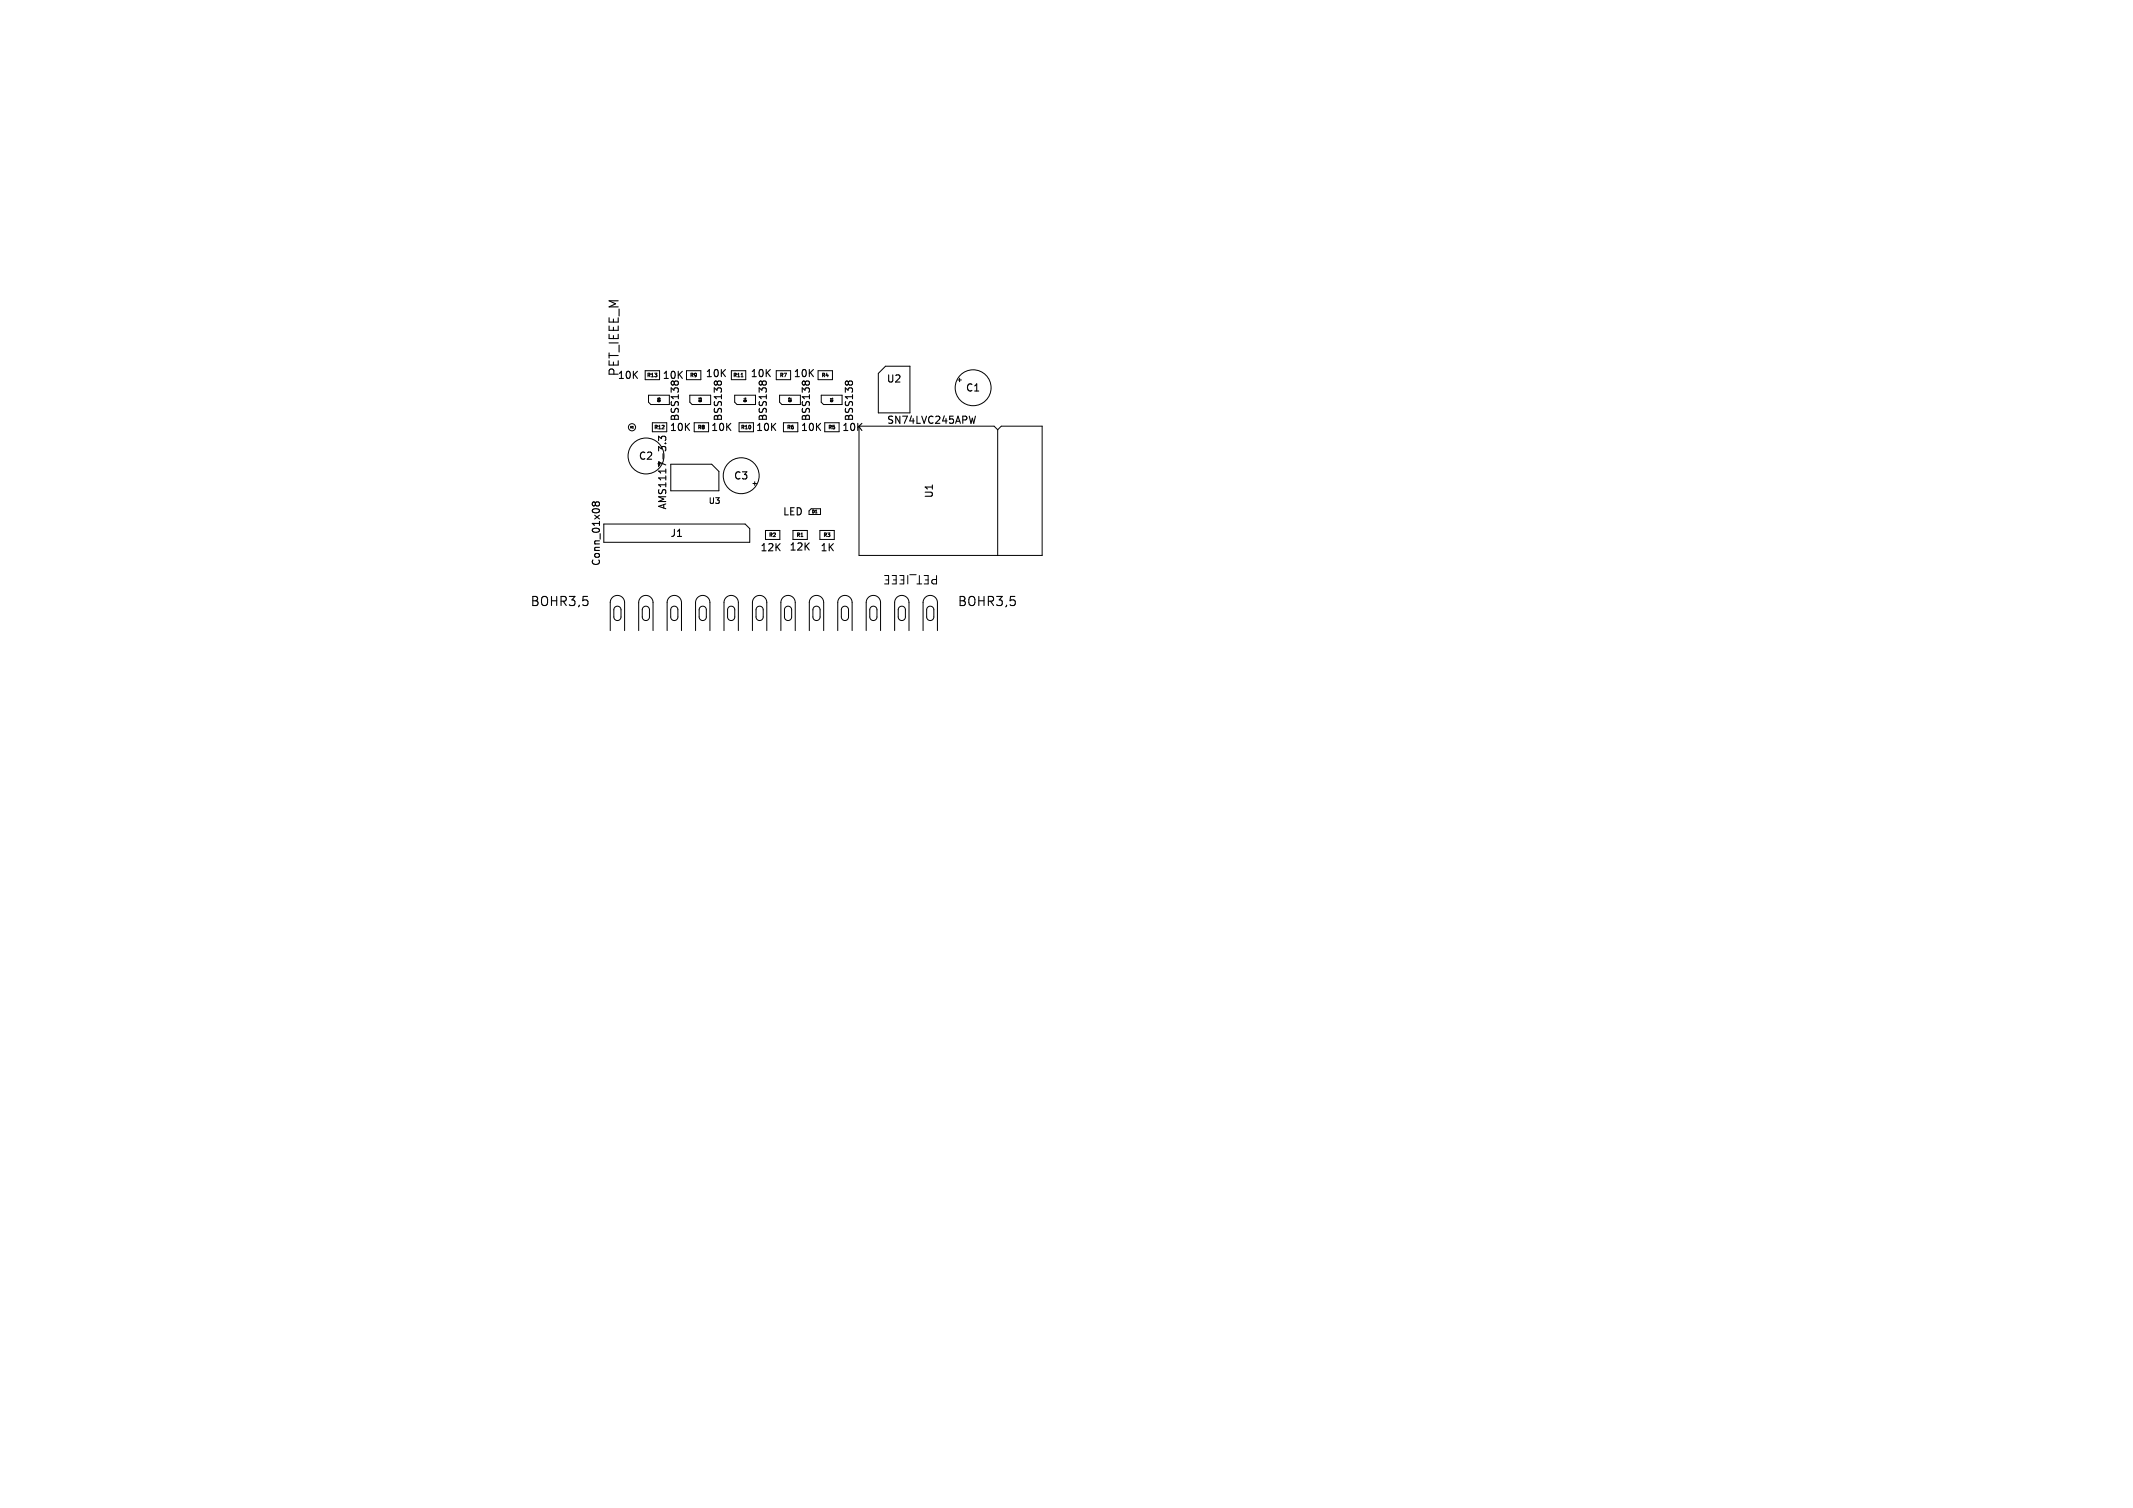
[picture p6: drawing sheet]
<svg xmlns="http://www.w3.org/2000/svg" width="297mm" height="210mm" viewBox="0 0 297 210" stroke-linecap="round" stroke-linejoin="round" font-family="sans-serif">
<g fill="none" stroke="#000" stroke-width=".15">
<path d="M99.5 53.2v.1M99.8 53.2l.1 .1v-.1M100.4 53.2l.1 .1M105.8 53.2l-.1 .1M106.1 53.2v.1l.1-.1M106.7 53.2v.1M111.8 53.2l-.1 .1M112.1 53.2v.1l.1-.1M112.7 53.2v.1M117.7 53.3l.2-.2 .2 .2 .1-.2h.3l.2 .2M135.8 58l-.2 1-.2-.8M82.9 70.1l-.2-.2-.2 .2v.2l.2 .2 .2-.2"/>
<path d="M82.9 70.1l.2-.2h.3l.1 .2-.1 .3-.1 .1-.3-.1-.1-.1M82.9 70.1v.2M91.7 61.4v-.7l.4 .4 .1-.3h.4l.1 .1-.1 .5M92.6 61.7h.1"/>
</g>
<g fill="none" stroke="#000" stroke-width=".14">
<path d="M90.3 55h2.9v1.3h-2.6l-.3-.3zM91.8 51.6h-2v1.3h2M92.8 58.9h-2v1.2h2M95.6 51.6h2v1.3h-2zM96.1 55h2.9v1.3h-2.6l-.3-.3zM98.7 58.9h-2v1.2h2M101.8 51.6h2v1.3h-2zM102.3 55h2.9v1.3h-2.6l-.3-.3zM103.2 52.5h.3M104.9 58.9h-2v1.2h2M108.5 55h3v1.3h-2.6l-.4-.3zM110.1 51.6h-2v1.3h2"/>
<path d="M111.1 58.9h-2v1.2h2M113.9 51.6h2v1.3h-2zM114.4 55h2.8v1.3h-2.5l-.3-.3zM116.8 58.9h-2v1.2h2M119.6 59.3h18.8l.5 .6 .5-.6h5.7v18.1h-25.5zM122.3 52l1-1h3.4v6.5h-4.4zM133.4 52.9h.5M133.6 52.7v.5M138.9 59.9v17.5M84.1 73h19.7l.6 .6v1.9h-20.3zM93.4 64.7h5.7l1 1v2.6h-6.7zM104.8 67.3h.5"/>
<path d="M105.1 67.1v.5M106.6 73.9h2v1.2h-2zM110.4 73.9h2v1.2h-2zM112.9 70.9h1.3v.8h-1.5v-.6zM114.2 73.9h2v1.2h-2zM85 87.8v-3.9a1 1 0 0 1 1-1 1 1 0 0 1 1 1v3.9M85.6 84.6a.5 .5 0 0 1 .6-.1 .5 .5 0 0 1 .3 .4v1a.5 .5 0 0 1-.5 .5 .5 .5 0 0 1-.5-.5v-1zM88.9 87.8v-3.9a1 1 0 0 1 1-1 1 1 0 0 1 1 1v3.9M89.6 84.6a.5 .5 0 0 1 .5-.1 .5 .5 0 0 1 .3 .4v1a.5 .5 0 0 1-.5 .5 .5 .5 0 0 1-.5-.5v-1zM92.9 87.8v-3.9a1 1 0 0 1 1-1 1 1 0 0 1 1 1v3.9M93.5 84.6a.5 .5 0 0 1 .6-.1 .5 .5 0 0 1 .3 .4v1a.5 .5 0 0 1-.5 .5 .5 .5 0 0 1-.5-.5v-1zM96.8 87.8v-3.9a1 1 0 0 1 1-1 1 1 0 0 1 1 1v3.9"/>
<path d="M97.5 84.6a.5 .5 0 0 1 .5-.1 .5 .5 0 0 1 .4 .4v1a.5 .5 0 0 1-.5 .5 .5 .5 0 0 1-.5-.5v-1zM100.8 87.8v-3.9a1 1 0 0 1 1-1 1 1 0 0 1 1 1v3.9M101.5 84.6a.5 .5 0 0 1 .5-.1 .5 .5 0 0 1 .3 .4v1a.5 .5 0 0 1-.5 .5 .5 .5 0 0 1-.5-.5v-1zM104.8 87.8v-3.9a1 1 0 0 1 1-1 1 1 0 0 1 1 1v3.9M105.4 84.6a.5 .5 0 0 1 .6-.1 .5 .5 0 0 1 .3 .4v1a.5 .5 0 0 1-.5 .5 .5 .5 0 0 1-.5-.5v-1zM108.7 87.8v-3.9a1 1 0 0 1 1-1 1 1 0 0 1 1 1v3.9M109.4 84.6a.5 .5 0 0 1 .5-.1 .5 .5 0 0 1 .3 .4v1a.5 .5 0 0 1-.5 .5 .5 .5 0 0 1-.5-.5v-1zM112.7 87.8v-3.9a1 1 0 0 1 1-1 1 1 0 0 1 1 1v3.9M113.3 84.6a.5 .5 0 0 1 .6-.1 .5 .5 0 0 1 .3 .4v1a.5 .5 0 0 1-.5 .5 .5 .5 0 0 1-.5-.5v-1zM116.7 87.8v-3.9a1 1 0 0 1 1-1 1 1 0 0 1 1 1v3.9M117.3 84.6a.5 .5 0 0 1 .5-.1 .5 .5 0 0 1 .3 .4v1a.5 .5 0 0 1-.5 .5 .5 .5 0 0 1-.5-.5l.1-1zM120.6 87.8v-3.9a1 1 0 0 1 1-1 1 1 0 0 1 1 1v3.9"/>
<path d="M121.3 84.6a.5 .5 0 0 1 .5-.1 .5 .5 0 0 1 .3 .4v1a.5 .5 0 0 1-.5 .5 .5 .5 0 0 1-.5-.5v-1zM124.6 87.8v-3.9a1 1 0 0 1 1-1 1 1 0 0 1 1 1v3.9M125.2 84.6a.5 .5 0 0 1 .6-.1 .5 .5 0 0 1 .3 .4v1a.5 .5 0 0 1-.5 .5 .5 .5 0 0 1-.5-.5v-1zM128.5 87.8v-3.9a1 1 0 0 1 1-1 1 1 0 0 1 1 1v3.9M129.2 84.6a.5 .5 0 0 1 .5-.1 .5 .5 0 0 1 .3 .4v1a.5 .5 0 0 1-.5 .5 .5 .5 0 0 1-.5-.5v-1z"/>
<circle cx="88" cy="59.5" r=".5"/>
<circle cx="135.5" cy="54" r="2.5"/>
<circle cx="90" cy="63.5" r="2.5"/>
<circle cx="103.2" cy="66.2" r="2.5"/>
</g>
<g font-size="1.8">
<text x="86.4" y="52.5" transform="rotate(-90 86.4 52.5)">PET_IEEE_M</text>
<text x="73.8" y="84.6">BOHR3,5</text>
<text x="133.3" y="84.6">BOHR3,5</text>
</g>
<text font-size="1.6" x="130.8" y="80" transform="rotate(-180 130.8 80)">PET_IEEE</text>
<g font-size="1.4">
<text x="85.9" y="53">10K</text>
<text x="92.2" y="53">10K</text>
<text x="98.2" y="52.7">10K</text>
<text x="104.4" y="52.7">10K</text>
<text x="110.4" y="52.7">10K</text>
<text x="123.4" y="53.5">U2</text>
<text x="94.7" y="58.8" transform="rotate(-90 94.7 58.8)">BSS138</text>
<text x="100.7" y="58.8" transform="rotate(-90 100.7 58.8)">BSS138</text>
<text x="107" y="58.8" transform="rotate(-90 107 58.8)">BSS138</text>
<text x="113" y="58.8" transform="rotate(-90 113 58.8)">BSS138</text>
<text x="119" y="58.8" transform="rotate(-90 119 58.8)">BSS138</text>
<text x="123.4" y="59.2">SN74LVC245APW</text>
<text x="134.4" y="54.7">C1</text>
<text x="88.9" y="64.2">C2</text>
<text x="93.2" y="60.2">10K</text>
<text x="98.9" y="60.2">10K</text>
<text x="105.2" y="60.2">10K</text>
<text x="111.4" y="60.2">10K</text>
<text x="117.2" y="60.2">10K</text>
<text x="93" y="71.1" transform="rotate(-90 93 71.1)">AMS1117-3.3</text>
<text x="102.1" y="67">C3</text>
<text x="108.9" y="72">LED</text>
<text x="130.1" y="69.5" transform="rotate(-90 130.1 69.5)">U1</text>
<text x="93.3" y="75">J1</text>
<text x="105.8" y="77">12K</text>
<text x="109.8" y="76.9">12K</text>
<text x="114.1" y="77">1K</text>
<text x="83.7" y="78.9" transform="rotate(-90 83.7 78.9)">Conn_01x08</text>
</g>
<text font-size="1.1" x="98.6" y="70.3">U3</text>
<g font-size=".7">
<text x="90" y="52.6">R13</text>
<text x="96" y="52.6">R9</text>
<text x="102" y="52.6">R11</text>
<text x="108.5" y="52.6">R7</text>
<text x="114.4" y="52.6">R4</text>
<text x="91" y="59.9">R12</text>
<text x="97.1" y="59.9">R8</text>
<text x="103.1" y="59.9">R10</text>
<text x="109.5" y="59.9">R6</text>
<text x="115.3" y="59.9">R5</text>
<text x="107" y="74.9">R2</text>
<text x="110.9" y="74.9">R1</text>
<text x="114.6" y="74.9">R3</text>
</g>
<text font-size=".6" x="113" y="71.5">D1</text>
<g font-size=".4">
<text x="92" y="56.1" transform="rotate(-90 92 56.1)">Q5</text>
<text x="97.7" y="56.1" transform="rotate(-90 97.7 56.1)">Q3</text>
<text x="104" y="56.1" transform="rotate(-90 104 56.1)">Q4</text>
<text x="110.2" y="56.1" transform="rotate(-90 110.2 56.1)">Q2</text>
<text x="116" y="56.1" transform="rotate(-90 116 56.1)">Q1</text>
</g>
<text font-size=".3" x="87.7" y="59.7">H1</text>
</svg>
